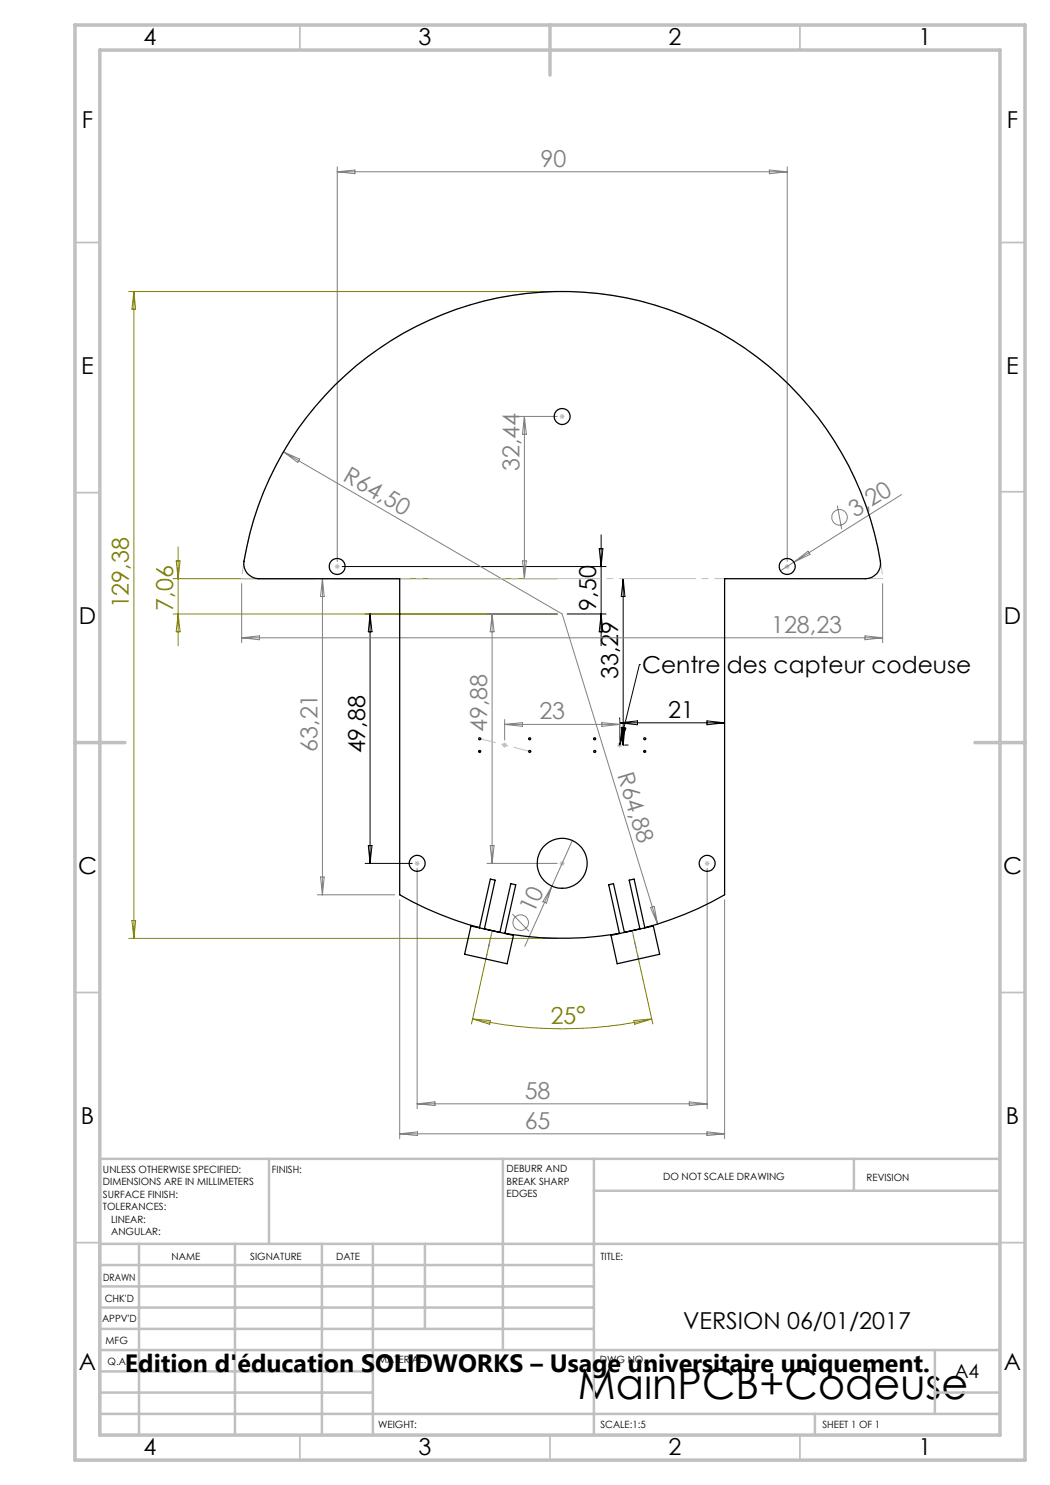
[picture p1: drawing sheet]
<svg xmlns="http://www.w3.org/2000/svg" width="210mm" height="297mm" viewBox="0 0 210 297" stroke-linecap="round" stroke-linejoin="round" font-family="sans-serif">
<g fill="none" stroke="#808080" stroke-width=".2">
<path d="M67.5 33.4v78.9M67.5 34.4h89.9M67.5 34.4l3.5-.4v.7zM153.9 34l3.5 .4-3.5 .3zM157.4 33.4v78.9M56.7 90.4l55.7 32.4 19.1 62M56.7 90.4l3.2 1.4-.4 .7zM103.9 83.3h7.5M104.9 83.3v32.4M104.9 83.3l.4 3.6h-.8zM180.3 98.9l-21.5 13.5M48.3 116.7v11.8"/>
<path d="M64.5 115.7v63.3M64.5 115.7l.3 3.6h-.7zM104.5 112.2h.8l-.4 3.5zM158.8 112.4l-2.7 1.8M158.8 112.4l2.8-2.2 .4 .7zM167.5 101.1l.8 4.7M176.5 116.7v11.8M48.3 127.6h128.2M48.3 127.6l3.6-.4v.7zM97.4 122.8h14M98.4 122.8v49.9M98.4 122.8l.4 3.6h-.8z"/>
<path d="M173 127.2l3.5 .4-3.5 .3zM100.9 143.9v4.1M100.9 144.9h23M100.9 144.9l3.6-.4v.8zM120.4 144.5l3.5 .4-3.5 .4zM123.9 143.9v4.1M63.5 179h15.5M64.1 175.4h.7l-.3 3.6zM79.9 179.9v47.8M83.4 173.7v48.1M97.4 172.7h14M98 169.1h.8l-.4 3.6z"/>
<path d="M110.4 177.2l-1.1 3.4-.7-.3zM114.5 168.1l-9.5 21.2M141.4 173.7v48.1M144.9 179.9v47.8M102.5 182.8l3.3 3.5M130.1 181.5l.7-.2 .7 3.5zM79.9 226.8h65M79.9 226.8l3.6-.4v.7zM83.4 220.8h58M83.4 220.8l3.6-.4v.7zM137.9 220.4l3.5 .4-3.5 .3zM141.4 226.4l3.5 .4-3.5 .3z"/>
<circle cx="167.9" cy="103.5" r="1.56"/>
<circle cx="104.1" cy="184.5" r="1.55"/>
</g>
<path d="M48.3 115.7a64.5 64.5 0 0 1 64.2-57.4 64.5 64.5 0 0 1 64.1 57.4" fill="none" stroke="#c0c0c0" stroke-width=".2" stroke-dasharray="15.2 1.3 1.3 1.3" stroke-dashoffset="-.9" stroke-linecap="butt"/>
<g fill="none" stroke="#c0c0c0" stroke-width=".2">
<path d="M111.9 83.3h1M112.1 82.9l.7 .7M112.4 82.8v1M112.8 82.9l-.7 .7M66.9 113.3h1M67.1 113l.7 .7M67.5 112.8v1M67.8 113l-.7 .7M157 113.3h.9M157.1 113l.7 .7M157.4 112.8v1M157.8 113l-.7 .7"/>
<path d="M100.4 149h1M100.6 148.7l.7 .7M100.9 148.5v1M101.3 148.7l-.7 .7M123.4 149h1M123.6 148.7l.7 .7M123.9 148.5v1M124.3 148.7l-.7 .7M82.9 172.7h1M83.1 172.3l.7 .7M83.4 172.2v1M83.8 172.3l-.7 .7"/>
<path d="M111.9 172.7h1M112.1 172.3l.7 .7M112.4 172.2v1M112.8 172.3l-.7 .7M140.9 172.7h1M141.1 172.3l.7 .7M141.4 172.2v1M141.8 172.3l-.7 .7"/>
</g>
<g fill="none" stroke="#808000" stroke-width=".2">
<path d="M25.8 58.3h85.6M26.8 58.3v129.4M26.8 58.3l.3 3.5h-.7zM34.6 115.7h76.8M35.2 112.2h.8l-.4 3.5zM35.6 109.4v19.7M34.6 122.8h76.8M35.6 122.8l.4 3.6h-.8zM25.8 187.7h85.6M26.4 184.1h.7l-.3 3.6zM98.2 187.1l-3.9 17.7M126.6 187.1l4 17.7"/>
<path d="M94.5 203.8a82.3 82.3 0 0 0 35.9 0M94.5 203.8l3.6 .3-.2 .8zM126.8 204.1l3.6-.3-3.5 1.1z"/>
</g>
<g fill="none" stroke="#000" stroke-width=".2">
<path d="M68.4 113.3h52.8M119.8 109.7h.8l-.4 3.6zM120.2 107v22.1M124.6 115.7v33.3M124.6 115.7l.4 3.6h-.8zM73 122.8h38.4M74 122.8v49.9M74 122.8l.4 3.6h-.7zM113.4 122.8h7.8M120.2 122.8l.4 3.6h-.8zM127.9 132.9h.1M127.9 132.9l-4 16.1"/>
<path d="M123.9 143.6v4.4M123.9 144.6h21M123.9 144.6l3.6-.4v.8zM124.2 145.5h.8l-.4 3.5zM124.4 145.5l.8 .2-1.3 3.3zM124.9 149h.7M141.4 144.2l3.5 .4-3.5 .4zM73 172.7h9.4M73.7 169.1h.7l-.4 3.6z"/>
</g>
<path d="M176.6 115.7h-128.3" fill="none" stroke="#c0c0c0" stroke-width=".2" stroke-dasharray="15.2 1.3 1.3 1.3" stroke-dashoffset=".7"/>
<path d="M96 147.7l10 2.6" fill="none" stroke="#c0c0c0" stroke-width=".2" stroke-dasharray="15.2 1.3 1.3 1.3" stroke-dashoffset="12"/>
<g fill="none" stroke="#c0c0c0" stroke-width=".35">
<path d="M60 5v5M160 5v5M15 48.5h5M200 48.5h5M15 98.5h5M200 98.4h5M15 198.5h5M200 198.5h5M15 248.5h5M200 248.5h5M60 287v5M110 287v5"/>
<path d="M160 287v5"/>
</g>
<g fill="none" stroke="#c0c0c0" stroke-width=".5">
<path d="M53.8 231.8v17M100.6 231.8v38.2M118.8 231.8v55.2M118.8 238.2h81.2M170.8 231.8v6.4M200 231.8h-180v55.2M20 248.8h180M20 257.3h98.8M20 253h98.8M27.8 248.8v38.2M47 248.8v38.2M64.4 248.8v38.2"/>
<path d="M74.6 248.8v38.2M85 248.8v17M20 265.8h98.8M20 261.5h98.8M20 278.5h54.6M20 274.3h54.6M20 270h180M187 278.5h13M187 270v12.8M20 282.8h180M163 282.8v4.2"/>
</g>
<path d="M15 5h190v287h-190zM20 10h180v277h-180zM110 5v10M15 148.5h10M195 148.5h10" fill="none" stroke="#c0c0c0" stroke-width=".7"/>
<path d="M97.2 191.8l1.2-5.7M127.7 191.8l-1.2-5.7" fill="none" stroke="#808080" stroke-width=".2" stroke-dasharray="15.2 1.3 1.3 1.3" stroke-dashoffset="14.2"/>
<path d="M124.4 145.5l.8 .2-1.3 3.3z" fill="#000"/>
<g fill="none" stroke="#000" stroke-width=".25">
<path d="M94.2 185.2l8.5 1.9-1.3 5.7-8.5-2zM95.9 185.6l2.2-9.8 .9 .2-2.1 9.8M95.9 185.5a66.7 66.7 0 0 1-16-6.5v-63.3h-28.1a3 3 0 0 1-3-3.4 64.5 64.5 0 0 1 63.9-54 64.5 64.5 0 0 1 63.4 54.6 2.99 2.99 0 0 1-3 2.8h-28.2v63.3a65.7 65.7 0 0 1-15.9 6.5M96.9 185.8l3.1 .7 2.2-9.8 1 .2-2.2 9.8M101 186.7a65.9 65.9 0 0 0 22.9 0M122.2 187.1l8.5-1.9 1.2 5.6-8.5 2zM128 185.8l-3.1 .7-2.2-9.8-1 .2 2.2 9.8M129 185.6l-2.2-9.8-1 .2 2.2 9.8"/>
<circle cx="112.4" cy="83.3" r="1.61"/>
<circle cx="67.4" cy="113.3" r="1.6"/>
<circle cx="157.4" cy="113.3" r="1.6"/>
<circle cx="95.9" cy="147.7" r=".2"/>
<circle cx="95.9" cy="150.3" r=".2"/>
<circle cx="105.9" cy="147.8" r=".21"/>
<circle cx="105.9" cy="150.3" r=".2"/>
<circle cx="118.9" cy="150.3" r=".2"/>
<circle cx="118.9" cy="147.8" r=".2"/>
<circle cx="128.9" cy="150.3" r=".21"/>
<circle cx="129" cy="147.7" r=".2"/>
<circle cx="83.4" cy="172.7" r="1.59"/>
<circle cx="112.4" cy="172.7" r="5"/>
<circle cx="141.4" cy="172.7" r="1.59"/>
</g>
<text font-size="8.5" x="115.6" y="279.7">MainPCB+Codeuse</text>
<text font-size="5" x="25" y="274.4">Edition d'éducation SOLIDWORKS – Usage universitaire uniquement.</text>
<g font-size="4.7">
<text x="28.7" y="9">4</text>
<text x="83.7" y="9">3</text>
<text x="133.7" y="9">2</text>
<text x="183.7" y="9">1</text>
<text x="16.4" y="25.5">F</text>
<text x="201.4" y="25.5">F</text>
<text x="16.2" y="74.8">E</text>
<text x="201.2" y="74.8">E</text>
<text x="15.8" y="124.7">D</text>
<text x="119.2" y="122.1" transform="rotate(-90 119.2 122.1)">9,50</text>
<text x="200.8" y="124.8">D</text>
<text x="123.6" y="135.8" transform="rotate(-90 123.6 135.8)">33,29</text>
<text x="128.4" y="134.6">Centre des capteur codeuse</text>
<text x="133.6" y="143.5">21</text>
<text x="73" y="150.7" transform="rotate(-90 73 150.7)">49,88</text>
<text x="15.6" y="174.7">C</text>
<text x="200.6" y="174.7">C</text>
<text x="16.2" y="224.8">B</text>
<text x="201.2" y="224.8">B</text>
<text x="136.6" y="265.8">VERSION 06/01/2017</text>
<text x="15.8" y="274">A</text>
<text x="200.8" y="274">A</text>
<text x="28.7" y="291">4</text>
<text x="83.7" y="291">3</text>
<text x="133.7" y="291">2</text>
<text x="183.7" y="291">1</text>
</g>
<g font-size="4.7" fill="#808080">
<text x="108.1" y="33.3">90</text>
<text x="68.4" y="96" transform="rotate(30 68.4 96)">R64,50</text>
<text x="103.9" y="94.2" transform="rotate(-90 103.9 94.2)">32,44</text>
<text x="171" y="103.5" transform="rotate(-32 171 103.5)">3,20</text>
<text x="154.2" y="126.5">128,23</text>
<text x="107.9" y="143.9">23</text>
<text x="97.4" y="146.4" transform="rotate(-90 97.4 146.4)">49,88</text>
<text x="63.5" y="150.4" transform="rotate(-90 63.5 150.4)">63,21</text>
<text x="123.4" y="155" transform="rotate(73 123.4 155)">R64,88</text>
<text x="106.8" y="182.9" transform="rotate(-66 106.8 182.9)">10</text>
<text x="104.9" y="219.7">58</text>
<text x="104.9" y="225.7">65</text>
</g>
<g font-size="4.7" fill="#808000">
<text x="25.8" y="121.7" transform="rotate(-90 25.8 121.7)">129,38</text>
<text x="34.6" y="122.1" transform="rotate(-90 34.6 122.1)">7,06</text>
<text x="110.1" y="204.8" transform="rotate(-1 110.1 204.8)">25°</text>
</g>
<text font-size="3.9" x="190.9" y="275.5">A4</text>
<g font-size="2">
<text x="20.6" y="234.6">UNLESS OTHERWISE SPECIFIED:</text>
<text x="20.6" y="237.1">DIMENSIONS ARE IN MILLIMETERS</text>
<text x="20.6" y="239.6">SURFACE FINISH:</text>
<text x="54.4" y="234.6">FINISH:</text>
<text x="101.3" y="234.5">DEBURR AND</text>
<text x="101.3" y="237">BREAK SHARP</text>
<text x="101.3" y="239.5">EDGES</text>
<text x="132.6" y="236">DO NOT SCALE DRAWING</text>
<text x="173.3" y="236.2">REVISION</text>
<text x="20.6" y="242.1">TOLERANCES:</text>
<text x="22.2" y="244.6">LINEAR:</text>
<text x="22.2" y="247.1">ANGULAR:</text>
<text x="34.3" y="252">NAME</text>
<text x="50" y="251.9">SIGNATURE</text>
<text x="67.2" y="251.9">DATE</text>
<text x="120.1" y="251.9">TITLE:</text>
<text x="20.6" y="256.1">DRAWN</text>
<text x="20.9" y="260.3">CHK'D</text>
<text x="20.4" y="264.4">APPV'D</text>
<text x="21.1" y="268.8">MFG</text>
<text x="21.5" y="273">Q.A</text>
<text x="75.6" y="272.5">MATERIAL:</text>
<text x="120" y="272.5">DWG NO.</text>
<text x="75.6" y="285.5">WEIGHT:</text>
<text x="120.1" y="285.6">SCALE:1:5</text>
<text x="164.5" y="285.6">SHEET 1 OF 1</text>
</g>
</svg>
